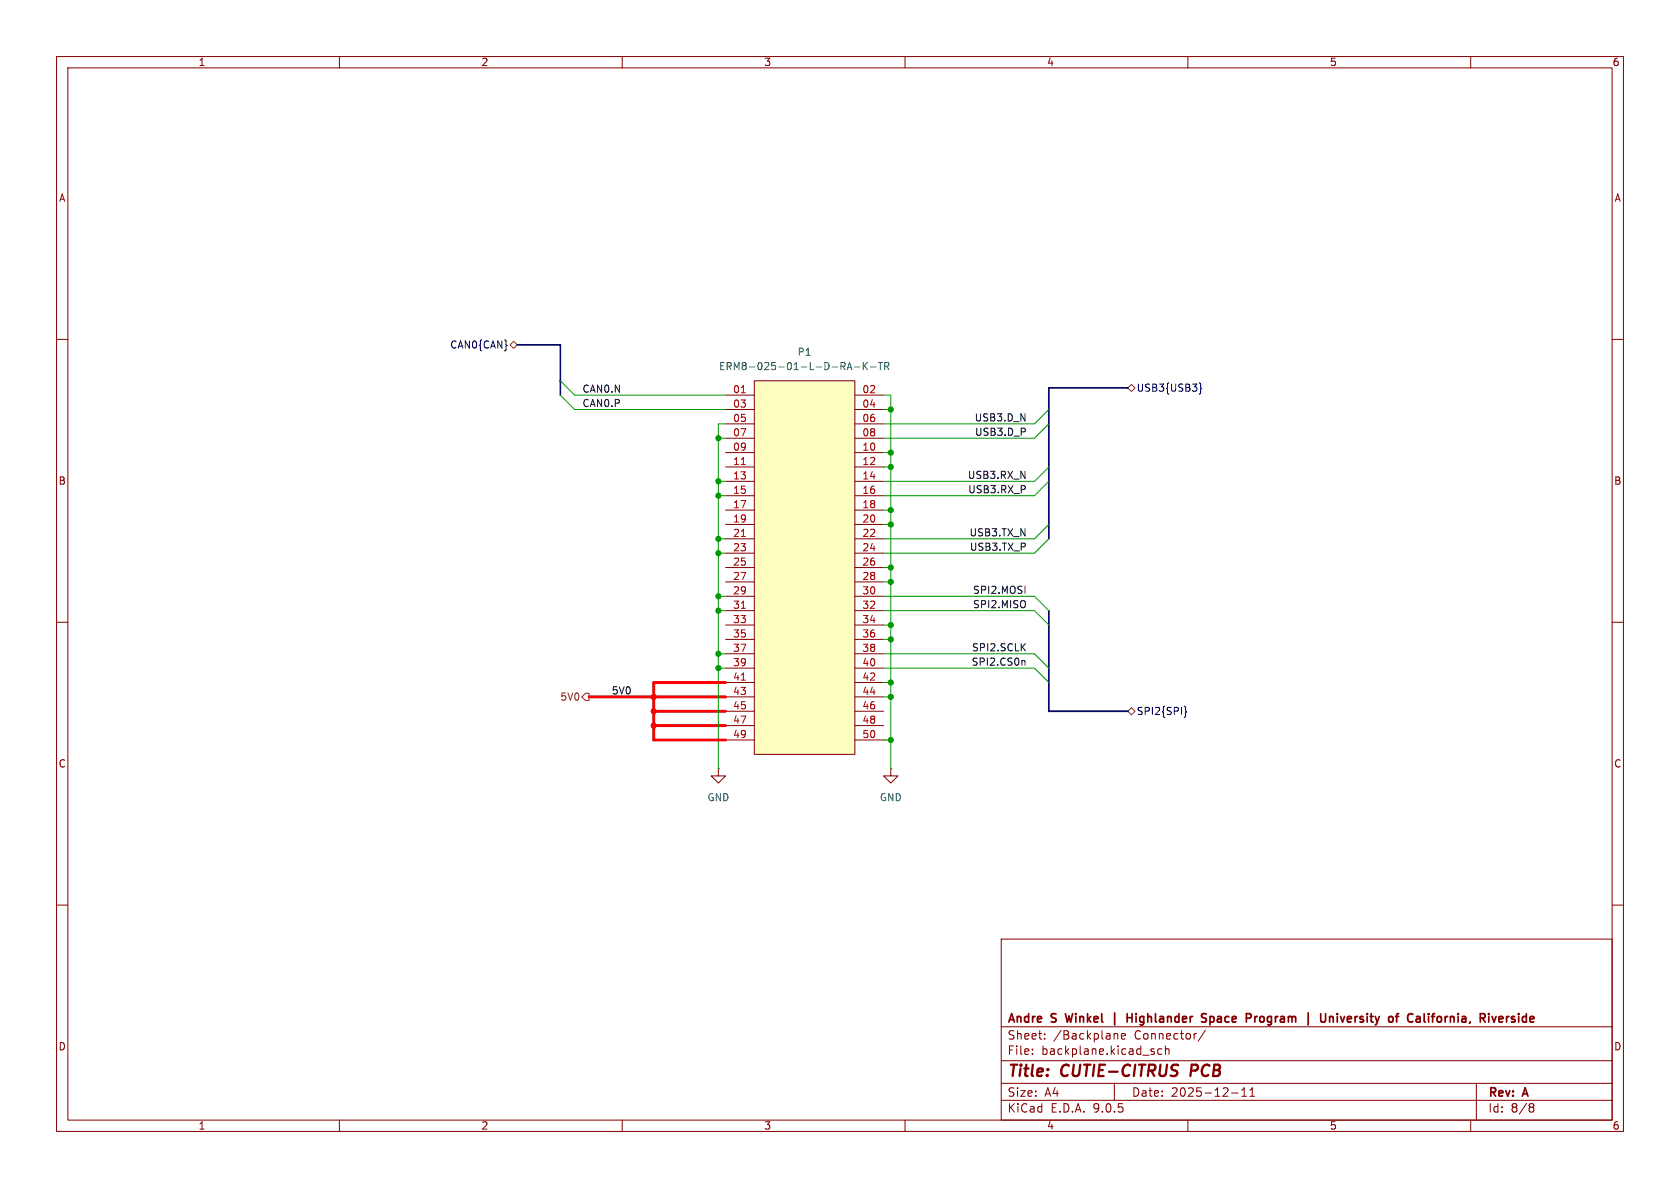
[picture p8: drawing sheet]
<svg xmlns="http://www.w3.org/2000/svg" width="297mm" height="210mm" viewBox="0 0 297 210" stroke-linecap="round" stroke-linejoin="round" font-family="sans-serif">
<g fill="none" stroke="#840000" stroke-width=".18">
<path d="M10 10h277v190h-277zM12 12h273v186h-273zM60 10v2M110 10v2M160 10v2M210 10v2M260 10v2M10 60h2M285 60h2M10 110h2M285 110h2M127 135.9v1.3h1.3l-1.3 1.2-1.3-1.2h1.3"/>
<path d="M127 135.9h.1M157.5 135.9v1.3h1.2l-1.2 1.2-1.3-1.2h1.3M157.5 135.9h.1M10 160h2M177 166h108v32h-108zM285 160h2M60 198v2M110 198v2M160 198v2M177 194.5h108M177 191.5h108M177 187.5h108"/>
<path d="M177 181.5h108M182.5 186.3v.1M182.5 185.5v.1M184.7 183.6v.1M184.7 182.8v.1M197 191.5v3M197.2 182.7h.2l.2 .2v.8M198.2 183.2l.8-.1-.1-.3-.4-.1-.3 .2 .1 .7h.6M204 186v.3M205.4 185.5l-.4-.1-.3 .3v.4l.1 .2h.6M206 185.5l.2-.1 .4 .1 .1 .9M206 184.9v1.5"/>
<path d="M210 198v2M213.1 182.1l-1.3 2M217.7 193.2h1.2M219.5 193.8h.9M219.5 192.7l.5-.4v1.5M221 193.8h.8M221 192.7l.4-.4v1.5M260 198v2M261 191.5v6.5M270.6 195.1l.4 .1 .2 .2-.3 .3M270.6 195.7h.3M270.9 195.7l.2 .2 .1 .4-.2 .2-.4 .1"/>
</g>
<path d="M210.7 188.2l-.3 2" fill="none" stroke="#840000" stroke-width=".4"/>
<g fill="none" stroke="#840000" stroke-width=".3">
<path d="M188.3 179.2l.4 1.5M197.1 179v2.2M199.3 179.2v1.5M199.3 179.9h.8M200.1 179.2v1.5M212.7 179.9l.4 .1 .2 .4-.3 .3h-.4M212.7 179.2l.6 .1M213.9 179.7v1.5M214.3 179.7l-.4 .1M221.8 179.7v1M222.3 179.7l-.3 .1-.2 .2M222.8 179.8l-.1 .2v.4l.1 .2"/>
<path d="M233.5 179.2v1.2l.3 .3h.3M236.4 179.2v.1M236.4 179.7v1M237 179.7l.3 1M249.8 179.3a.6 .6 0 0 0-.8 0 .6 .6 0 0 0-.2 .7 .56 .56 0 0 0 .3 .6 .56 .56 0 0 0 .7-.1M253.1 179.7h.5M253.6 179.2l-.3 .2v1.3M265.1 179.8l.4-.1 .2 .3-.7 .2M266.3 179.7v1M266.8 179.7l-.3 .1-.2 .2M213.9 180.6l.4 .1M265.1 180.6h.5"/>
</g>
<path d="M133.3 67.3h17.8v66.1h-17.8z" fill="#ffffc2"/>
<g fill="none" stroke="#840000" stroke-width=".18">
<path d="M128.3 69.9h5M128.3 72.4h5M128.3 74.9h5M128.3 77.5h5M133.3 67.3h17.8v66.1h-17.8zM151.1 69.9h5.1M151.1 72.4h5.1M151.1 74.9h5.1M151.1 77.5h5.1M128.3 80h5M128.3 82.6h5M128.3 85.1h5"/>
<path d="M128.3 87.6h5M128.3 90.2h5M128.3 92.7h5M128.3 95.3h5M128.3 97.8h5M151.1 80h5.1M151.1 82.6h5.1M151.1 85.1h5.1M151.1 87.6h5.1M151.1 90.2h5.1M151.1 92.7h5.1M151.1 95.3h5.1"/>
<path d="M151.1 97.8h5.1M128.3 100.3h5M128.3 102.9h5M128.3 105.4h5M128.3 108h5M128.3 110.5h5M128.3 113h5M128.3 115.6h5M128.3 118.1h5M151.1 100.3h5.1M151.1 102.9h5.1M151.1 105.4h5.1"/>
<path d="M151.1 108h5.1M151.1 110.5h5.1M151.1 113h5.1M151.1 115.6h5.1M151.1 118.1h5.1M128.3 120.7h5M128.3 123.2h5M128.3 125.7h5M128.3 128.3h5M128.3 130.8h5M151.1 120.7h5.1M151.1 123.2h5.1"/>
<path d="M151.1 125.7h5.1M151.1 128.3h5.1M151.1 130.8h5.1"/>
</g>
<path d="M131.1 69.4h.7M131.1 82.1h.7M131.1 94.8h.7M131.1 107.5h.7M131.1 120.2h.7" fill="none" stroke="#a90000" stroke-width=".18"/>
<path d="M149.8 65.3l.4-1.2 .4 1.2M149.9 65h.6M151 64.9h1M152.6 64.1v1.2M152.8 64.6l.5 .7M153.3 64.1l-.7 .7M153.9 64.9h.9M155.3 64.1h.7M155.6 64.1v1.2M156.4 64.7h.6l.1-.2v-.3l-.7-.1v1.2M156.7 64.7l.4 .6" fill="none" stroke="#006464" stroke-width=".18"/>
<path d="M212 67.7l.3 .2v.6l.1 .2-.1 .2v.6l-.3 .1M209.4 124.9l.2 .1v.6l.2 .2-.2 .2v.6l-.2 .2" fill="none" stroke="#000084" stroke-width=".18"/>
<path d="M90.2 61l.6-.7 .6 .7-.6 .6zM199.4 68.6l.6-.7 .7 .7-.7 .6zM103.5 122.6h.6v1.2h-.6l-.6-.6zM199.4 125.7l.6-.6 .7 .6-.7 .7z" fill="none" stroke="#725600" stroke-width=".18"/>
<path d="M180.8 116.8l.4 .1v.7" fill="none" stroke="#0f0f0f" stroke-width=".18"/>
<path d="M91.4 61h7.7v8.9M199.4 68.6h-14v26.7M185.4 108v17.7h14" fill="none" stroke="#000084" stroke-width=".3"/>
<g fill="none" stroke="#009600" stroke-width=".18">
<path d="M99.1 69.9l2.5 2.5h26.7M99.1 67.3l2.5 2.6h26.7M127 77.5h1.3M128.3 74.9h-1.3v61M156.2 69.9h1.3v66M156.2 72.4h1.3M185.4 72.4l-2.5 2.5h-26.7M185.4 74.9l-2.5 2.6h-26.7M127 95.3h1.3M127 85.1h1.3M127 97.8h1.3M127 87.6h1.3"/>
<path d="M156.2 90.2h1.3M156.2 92.7h1.3M156.2 80h1.3M156.2 82.6h1.3M185.4 92.7l-2.5 2.6h-26.7M185.4 82.6l-2.5 2.5h-26.7M185.4 95.3l-2.5 2.5h-26.7M185.4 85.1l-2.5 2.5h-26.7M127 115.6h1.3M127 108h1.3M127 118.1h1.3M127 105.4h1.3"/>
<path d="M156.2 115.6h26.7l2.5 2.5M156.2 108h26.7l2.5 2.5M156.2 118.1h26.7l2.5 2.6M156.2 105.4h26.7l2.5 2.6M156.2 113h1.3M156.2 100.3h1.3M156.2 102.9h1.3M156.2 110.5h1.3M156.2 120.7h1.3M156.2 123.2h1.3M156.2 130.8h1.3"/>
</g>
<path d="M104.1 123.2h24.2M115.6 128.3h12.7M115.6 125.7h12.7M128.3 120.7h-12.7v10.1h12.7" fill="none" stroke="#f00" stroke-width=".51"/>
<g fill="#009600" stroke="#009600" stroke-width=".18">
<circle cx="157.5" cy="80" r=".46"/>
<circle cx="157.5" cy="82.6" r=".46"/>
<circle cx="157.5" cy="72.4" r=".46"/>
<circle cx="157.5" cy="90.2" r=".46"/>
<circle cx="157.5" cy="92.7" r=".46"/>
<circle cx="127" cy="95.3" r=".46"/>
<circle cx="127" cy="97.8" r=".46"/>
<circle cx="127" cy="87.6" r=".46"/>
<circle cx="127" cy="77.5" r=".46"/>
<circle cx="127" cy="85.1" r=".46"/>
<circle cx="157.5" cy="110.5" r=".46"/>
<circle cx="157.5" cy="100.3" r=".46"/>
<circle cx="157.5" cy="113" r=".46"/>
<circle cx="157.5" cy="120.7" r=".46"/>
<circle cx="157.5" cy="102.9" r=".46"/>
<circle cx="157.5" cy="130.8" r=".46"/>
<circle cx="157.5" cy="123.2" r=".46"/>
<circle cx="127" cy="105.4" r=".46"/>
<circle cx="127" cy="108" r=".46"/>
<circle cx="127" cy="115.6" r=".46"/>
<circle cx="127" cy="118.1" r=".46"/>
</g>
<g fill="#f00" stroke="#f00" stroke-width=".18">
<circle cx="115.6" cy="123.2" r=".46"/>
<circle cx="115.6" cy="125.7" r=".46"/>
<circle cx="115.6" cy="128.3" r=".46"/>
</g>
<g font-size="2.8" fill="#840000">
<text x="178" y="190.9">Title:</text>
<text x="187.7" y="190.9">CUTIE-CITRUS</text>
<text x="211.3" y="190.9">PCB</text>
</g>
<g font-size="2.1" fill="#840000">
<text x="178" y="184">Sheet:</text>
<text x="178" y="181.2">Andre</text>
<text x="186" y="181.2">S</text>
<text x="186.2" y="184">/Backplane</text>
<text x="189.1" y="181.2">Winkel</text>
<text x="200.6" y="184">Connector/</text>
<text x="201.1" y="181.2">Highlander</text>
<text x="214.9" y="181.2">Space</text>
<text x="223.4" y="181.2">Program</text>
<text x="234.6" y="181.2">|</text>
<text x="237.7" y="181.2">University</text>
<text x="250.4" y="181.2">of</text>
<text x="254.4" y="181.2">California,</text>
<text x="267.7" y="181.2">Riverside</text>
<text x="178" y="186.7">File:</text>
<text x="184.1" y="186.7">backplane.kicad_sch</text>
<text x="178" y="196.9">KiCad</text>
<text x="178" y="194.1">Size:</text>
<text x="184.7" y="194.1">A4</text>
<text x="185.7" y="196.9">E.D.A.</text>
<text x="193.3" y="196.9">9.0.5</text>
<text x="200" y="194.1">Date:</text>
<text x="207" y="194.1">2025-12-11</text>
<text x="263" y="194.3">Rev:</text>
<text x="263" y="196.9">Id:</text>
<text x="267.1" y="196.9">8/8</text>
<text x="269.4" y="194.3">A</text>
</g>
<g font-size="1.8" fill="#840000">
<text x="35" y="11.9">1</text>
<text x="85" y="11.9">2</text>
<text x="135" y="11.9">3</text>
<text x="185" y="11.9">4</text>
<text x="235" y="11.9">5</text>
<text x="285" y="11.9">6</text>
<text x="10.3" y="35.9">A</text>
<text x="285.3" y="35.9">A</text>
<text x="10.3" y="85.9">B</text>
<text x="285.3" y="85.9">B</text>
<text x="10.3" y="135.9">C</text>
<text x="285.3" y="135.9">C</text>
<text x="10.3" y="185.9">D</text>
<text x="285.3" y="185.9">D</text>
<text x="35" y="199.9">1</text>
<text x="85" y="199.9">2</text>
<text x="135" y="199.9">3</text>
<text x="185" y="199.9">4</text>
<text x="235" y="199.9">5</text>
<text x="285" y="199.9">6</text>
</g>
<g font-size="1.8" fill="#000084">
<text x="79.5" y="61.8">CAN0{CAN}</text>
<text x="200.9" y="69.4">USB3{USB3}</text>
<text x="200.9" y="126.6">SPI2{SPI}</text>
</g>
<g font-size="1.8" fill="#006464">
<text x="127" y="65.6">ERM8-025-01-L-D-RA-K-TR</text>
<text x="140.9" y="63.1">P1</text>
<text x="125" y="141.8">GND</text>
<text x="155.4" y="141.8">GND</text>
</g>
<g font-size="1.8" fill="#0f0f0f">
<text x="102.9" y="69.5">CAN0.N</text>
<text x="102.9" y="72">CAN0.P</text>
<text x="172.2" y="74.6">USB3.D_N</text>
<text x="172.3" y="77.1">USB3.D_P</text>
<text x="171" y="84.7">USB3.RX_N</text>
<text x="171.1" y="87.3">USB3.RX_P</text>
<text x="171.3" y="94.9">USB3.TX_N</text>
<text x="171.4" y="97.4">USB3.TX_P</text>
<text x="171.9" y="105.1">SPI2.MOSI</text>
<text x="171.9" y="107.6">SPI2.MISO</text>
<text x="171.7" y="117.8">SPI2.CS0n</text>
<text x="171.7" y="115.2">SPI2.SCLK</text>
<text x="108" y="122.8">5V0</text>
</g>
<g font-size="1.8" fill="#a90000">
<text x="129.5" y="69.6">01</text>
<text x="152.4" y="69.6">02</text>
<text x="129.5" y="72.1">03</text>
<text x="129.5" y="74.7">05</text>
<text x="129.5" y="77.2">07</text>
<text x="152.4" y="72.1">04</text>
<text x="152.4" y="74.7">06</text>
<text x="152.4" y="77.2">08</text>
<text x="129.5" y="79.8">09</text>
<text x="129.5" y="82.3">11</text>
<text x="152.4" y="79.8">10</text>
<text x="152.4" y="82.3">12</text>
<text x="129.5" y="84.8">13</text>
<text x="129.5" y="87.4">15</text>
<text x="129.5" y="89.9">17</text>
<text x="152.4" y="84.8">14</text>
<text x="152.4" y="87.4">16</text>
<text x="152.4" y="89.9">18</text>
<text x="129.5" y="92.5">19</text>
<text x="129.5" y="95">21</text>
<text x="152.4" y="92.5">20</text>
<text x="152.4" y="95">22</text>
<text x="129.5" y="97.5">23</text>
<text x="129.5" y="100.1">25</text>
<text x="152.4" y="97.5">24</text>
<text x="152.4" y="100.1">26</text>
<text x="129.5" y="102.6">27</text>
<text x="129.5" y="105.2">29</text>
<text x="129.5" y="107.7">31</text>
<text x="152.4" y="102.6">28</text>
<text x="152.4" y="105.2">30</text>
<text x="152.4" y="107.7">32</text>
<text x="129.5" y="110.2">33</text>
<text x="129.5" y="112.8">35</text>
<text x="152.4" y="110.2">34</text>
<text x="152.4" y="112.8">36</text>
<text x="129.5" y="115.3">37</text>
<text x="129.5" y="117.9">39</text>
<text x="152.4" y="115.3">38</text>
<text x="152.4" y="117.9">40</text>
<text x="129.5" y="120.4">41</text>
<text x="129.5" y="122.9">43</text>
<text x="129.5" y="125.5">45</text>
<text x="152.4" y="120.4">42</text>
<text x="152.4" y="122.9">44</text>
<text x="152.4" y="125.5">46</text>
<text x="129.5" y="128">47</text>
<text x="129.5" y="130.6">49</text>
<text x="152.4" y="128">48</text>
<text x="152.4" y="130.6">50</text>
</g>
<text font-size="1.8" fill="#725600" x="99" y="124.1">5V0</text>
</svg>
